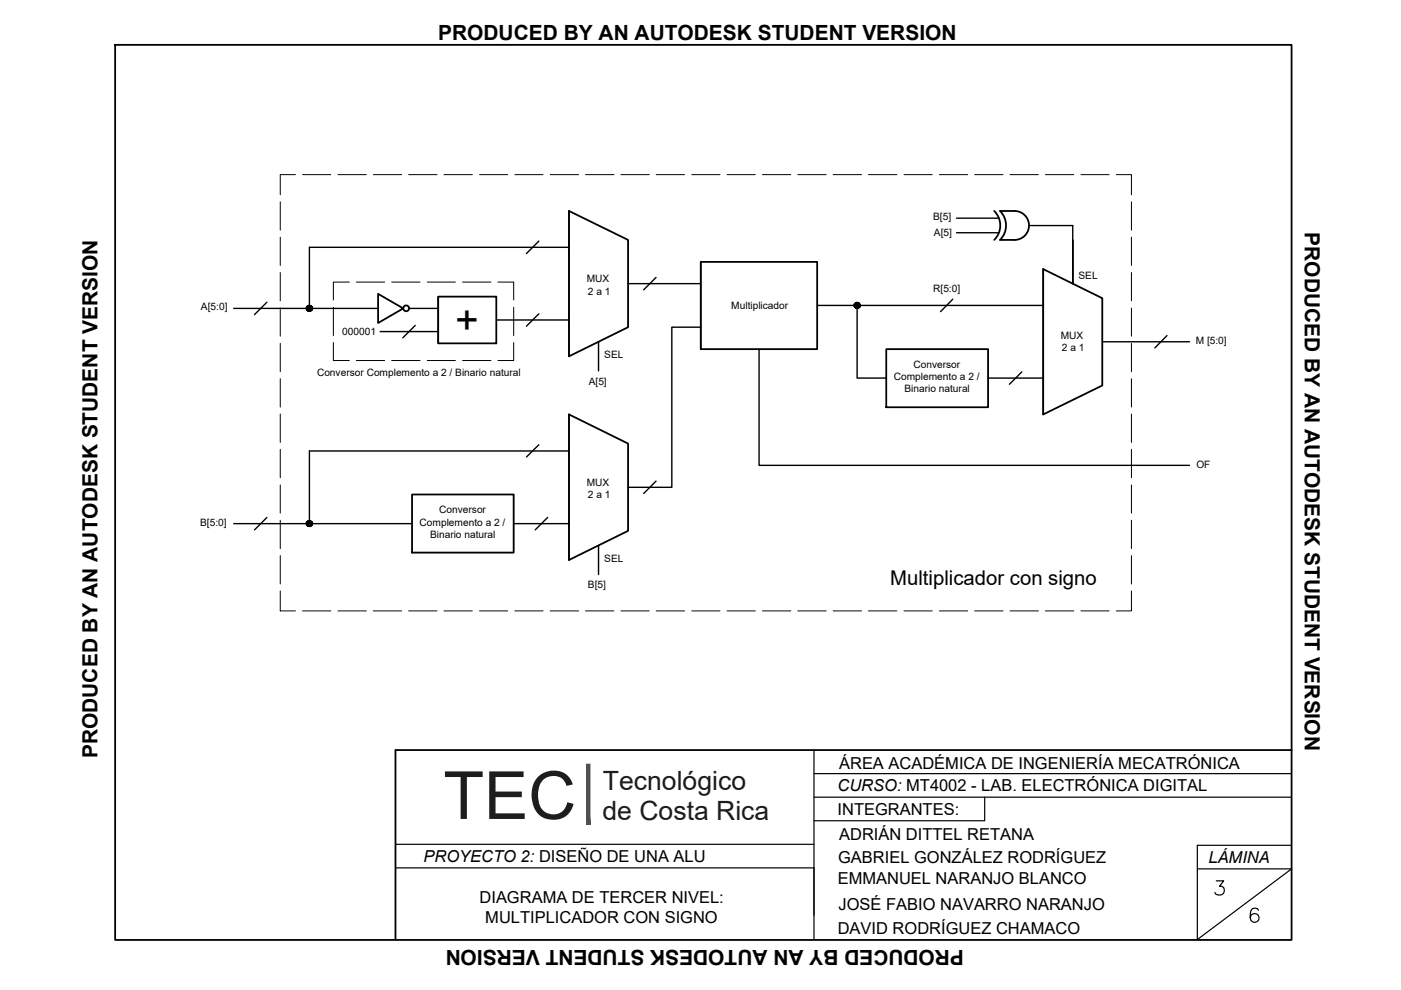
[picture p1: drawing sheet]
<svg xmlns="http://www.w3.org/2000/svg" width="297mm" height="210mm" viewBox="0 0 297 210" stroke-linecap="round" stroke-linejoin="round" font-family="sans-serif">
<!-- layer: Modulos -->
<path d="M120.6 44.7l12.6 6.2v18.5l-12.6 6.2zM148.6 55.5h24.7v18.5h-24.7zM221.2 57.1l12.5 6.1v18.5l-12.5 6.2zM92.9 62.9h12.3v9.9h-12.3zM187.9 74h21.6v12.3h-21.6zM120.6 87.9l12.6 6.2v18.5l-12.6 6.1zM87.4 104.8h21.5v12.4h-21.5z" fill="none" stroke="#000" stroke-width=".38"/>
<!-- layer: Cables -->
<g fill="none" stroke="#000" stroke-width=".3">
<path d="M114.2 51.1l-2.6 2.6M120.6 44.7v30.9M120.6 52.4h-55v13M139.1 58.8l-2.6 2.7M148.6 55.5v18.5M202.8 46.3h9M202.8 49.3h9M218.2 47.8h9.2v12.3v-9.2M221.2 57.1v30.8M49.6 65.4h30.6M56.6 64.1l-2.6 2.6M80.6 70.3h12.3"/>
<path d="M86.7 65.4h6.2M88 69l-2.6 2.6M92.9 62.9v9.9M105.2 67.8h15.4M114.2 66.5l-2.6 2.7M126.9 72.5v6.1M133.2 60.1h15.4M148.6 69.4h-6.2v33.9h-9.2M160.9 74v24.7h91.3M173.3 64.8h47.9M181.7 64.8v15.4h6.2M202 63.4l-2.6 2.7"/>
<path d="M216.6 78.9l-2.6 2.6M233.7 72.5h18.5M247.4 71.1l-2.6 2.7M114.2 94.3l-2.6 2.6M120.6 87.9v30.8M120.6 95.6h-55v15.4M209.5 80.2h11.7M49.6 111h37.8M56.6 109.7l-2.6 2.6M108.9 111h11.7M116.1 109.7l-2.6 2.6M126.9 115.6v6.2"/>
<path d="M139.1 102l-2.6 2.6"/>
<circle cx="65.6" cy="65.4" r=".61"/>
<circle cx="181.7" cy="64.7" r=".61"/>
<circle cx="65.6" cy="111" r=".61"/>
</g>
<!-- layer: Componentes -->
<path d="M80.2 62.3l5.3 3.1-5.3 3.1z" fill="none" stroke="#000" stroke-width=".38"/>
<!-- layer: Contorno -->
<g fill="none" stroke="#000" stroke-width=".38">
<path d="M24.4 9.5h249.4v189.8h-249.4zM210.8 44.7a4.3 4.3 0 0 1 0 6.2M215.1 44.7a3.1 3.1 0 0 1 3.1 3.1 3.1 3.1 0 0 1-3.1 3.1M215.1 44.7h-3.1a4.3 4.3 0 0 1 0 6.2h3.1M273.8 159h-190v40"/>
<circle cx="86.1" cy="65.4" r=".61"/>
</g>
<!-- layer: Cuadro_dashed -->
<g fill="none" stroke="#000" stroke-width=".21">
<path d="M62.6 37h-3.2v4.3M64.2 37h5.9M71.7 37h6M79.1 37h6.1M86.6 37h6.1M94.1 37h6M101.7 37h5.9M109.2 37h5.9M116.7 37h6M124.1 37h6.1M131.6 37h6.1M139.1 37h6"/>
<path d="M146.7 37h5.9M154.2 37h5.9M161.7 37h6M169.1 37h6.1M176.6 37h6.1M184.1 37h6M191.7 37h5.9M199.2 37h6M206.7 37h6M214.2 37h6M221.6 37h6.1M229.2 37h5.9"/>
<path d="M236.7 37h3.2v4.3M59.4 42.8v6M59.4 50.3v6M59.4 57.8v6M74.1 59.8h-3.4v3.8M75.6 59.8h6M83 59.8h6.1M90.6 59.8h5.9M98.1 59.8h6M105.6 59.8h3.3v3.8M239.9 42.8v6M239.9 50.3v6"/>
<path d="M239.9 57.8v6M59.4 65.3v6M59.4 72.8v6M70.7 65.1v6M70.7 72.6v3.8h3.4M75.6 76.4h6M83 76.4h6.1M90.6 76.4h5.9M98.1 76.4h6M108.9 72.6v3.8h-3.3M108.9 65.1v6M239.9 65.3v6"/>
<path d="M239.9 72.8v6M59.4 80.3v6M59.4 87.8v6M59.4 95.3v6M239.9 80.3v6M239.9 87.8v6M239.9 95.3v6M59.4 102.8v6M59.4 110.3v6M59.4 117.8v6M239.9 102.8v6M239.9 110.3v6"/>
<path d="M239.9 117.8v6M59.4 125.3v4.2h3.2M64.2 129.5h5.9M71.7 129.5h6M79.1 129.5h6.1M86.6 129.5h6.1M94.1 129.5h6M101.7 129.5h5.9M109.2 129.5h5.9M116.7 129.5h6M124.1 129.5h6.1M131.6 129.5h6.1"/>
<path d="M139.1 129.5h6M146.7 129.5h5.9M154.2 129.5h5.9M161.7 129.5h6M169.1 129.5h6.1M176.6 129.5h6.1M184.1 129.5h6M191.7 129.5h5.9M199.2 129.5h6M206.7 129.5h6M214.2 129.5h6M221.6 129.5h6.1"/>
<path d="M229.2 129.5h5.9M239.9 125.3v4.2h-3.2"/>
</g>
<!-- layer: Cables -->
<g fill="#000" stroke="#000" stroke-width=".21">
<path d="M65.5 66h.2zM65.5 64.8h.1zM181.6 65.3h.3zM181.6 64.2h.2zM65.5 111.6h.2zM65.5 110.4h.1z"/>
<path d="M65.5 64.8h.2zM65.5 64.8h.2z"/>
<path d="M65.5 66h.1zM65.5 66h.1z"/>
<path d="M65.5 64.8h.3zM65.4 64.8h.4z"/>
<path d="M65.4 64.8h.5zM65.4 64.8h.5z"/>
<path d="M65.4 66h.4zM65.4 66h.3z"/>
<path d="M65.3 64.8h.6zM65.3 64.8h.6z"/>
<path d="M65.3 65.9h.6zM65.3 65.9l.5 .1z"/>
<path d="M65.3 64.8l.6 .1zM65.2 64.9h.7z"/>
<path d="M65.3 65.9h.6zM65.3 65.9h.6z"/>
<path d="M65.2 64.9h.8zM65.2 64.9h.8z"/>
<path d="M65.2 65.9h.7zM65.2 65.9h.7z"/>
<path d="M65.2 64.9l.8 .1zM65.2 64.9l.8 .1z"/>
<path d="M65.2 65.9h.8zM65.2 65.9h.7z"/>
<path d="M65.1 65h1zM65.1 65h1z"/>
<path d="M65.1 65.8h.9zM65.1 65.8l.9 .1z"/>
<path d="M65.1 65l1 .1zM65.1 65l1 .1z"/>
<path d="M65.1 65.8h1zM65.1 65.8h.9z"/>
<path d="M65.1 65.1h1.1zM65.1 65.1h1.1z"/>
<path d="M65.1 65.7h1zM65.1 65.7l1 .1z"/>
<path d="M65.1 65.1h1.1zM65 65.1h1.2z"/>
<path d="M65 65.1l1.2 .1zM65 65.1l1.2 .1z"/>
<path d="M65 65.6h1.2zM65 65.6h1.2z"/>
<path d="M65.1 65.6h1.1zM65.1 65.6l1 .1z"/>
<path d="M65 65.2l1.2 .1zM65 65.2l1.2 .1z"/>
<path d="M65 65.3h1.2zM65 65.3h1.2z"/>
<path d="M65 65.3l1.2 .1zM65 65.3l1.2 .1z"/>
<path d="M65 65.4h1.2zM65 65.4h1.2z"/>
<path d="M65 65.4l1.2 .1zM65 65.4l1.2 .1z"/>
<path d="M65 65.5l1.2 .1zM65 65.5l1.2 .1z"/>
<path d="M65 65.6h1.2zM65 65.6h1.2z"/>
<path d="M181.6 65.3l.2 .1zM181.6 65.4h.2z"/>
<path d="M181.6 64.2h.3zM181.6 64.2h.3z"/>
<path d="M181.6 64.2h.3zM181.5 64.2h.4z"/>
<path d="M181.5 64.2h.5zM181.5 64.2h.5z"/>
<path d="M181.5 65.3h.4zM181.5 65.3h.4z"/>
<path d="M181.5 64.2h.5zM181.4 64.2h.6z"/>
<path d="M181.5 65.3h.5zM181.5 65.3h.4z"/>
<path d="M181.4 64.2h.7zM181.4 64.2h.7z"/>
<path d="M181.4 65.3h.6zM181.4 65.3h.6z"/>
<path d="M181.4 64.2l.7 .1zM181.4 64.2l.7 .1z"/>
<path d="M181.4 65.3h.7zM181.4 65.3h.6z"/>
<path d="M181.3 64.3h.9zM181.3 64.3h.9z"/>
<path d="M181.3 65.2h.8zM181.3 65.2l.8 .1z"/>
<path d="M181.3 64.3l.9 .1zM181.3 64.3l.9 .1z"/>
<path d="M181.3 64.4h.9zM181.2 64.4h1z"/>
<path d="M181.3 65.1l.9 .1zM181.3 65.1l.9 .1z"/>
<path d="M181.3 65.2h.9zM181.3 65.2h.8z"/>
<path d="M181.2 64.4l1.1 .1zM181.2 64.4l1.1 .1z"/>
<path d="M181.2 65.1h1zM181.2 65.1h1z"/>
<path d="M181.2 64.5h1.1zM181.2 64.5h1.1z"/>
<path d="M181.2 65.1h1.1zM181.2 65.1h1z"/>
<path d="M181.2 64.5l1.1 .1zM181.1 64.6h1.2z"/>
<path d="M181.1 64.6h1.2zM181.1 64.6h1.2z"/>
<path d="M181.1 64.6l1.3 .1zM181.1 64.6l1.3 .1z"/>
<path d="M181.1 64.9h1.2zM181.1 64.9h1.2z"/>
<path d="M181.1 64.9l1.2 .1zM181.1 64.9l1.2 .1z"/>
<path d="M181.2 65h1.1zM181.2 65l1.1 .1z"/>
<path d="M181.1 64.7l1.3 .1zM181.1 64.7l1.3 .1z"/>
<path d="M181.1 64.8h1.3zM181.1 64.8h1.3z"/>
<path d="M181.1 64.8h1.3zM181.1 64.8l1.2 .1z"/>
<path d="M65.5 110.4h.2zM65.5 110.4h.2z"/>
<path d="M65.5 111.6h.1zM65.5 111.6h.1z"/>
<path d="M65.5 110.4h.3zM65.4 110.4h.4z"/>
<path d="M65.4 110.4h.5zM65.3 110.4h.6z"/>
<path d="M65.4 111.6h.4zM65.4 111.6h.3z"/>
<path d="M65.3 110.4l.6 .1zM65.3 110.5h.6z"/>
<path d="M65.3 111.6h.6zM65.3 111.6h.5z"/>
<path d="M65.3 110.5h.6zM65.2 110.5h.7z"/>
<path d="M65.3 111.5h.6zM65.3 111.5l.6 .1z"/>
<path d="M65.2 110.5l.8 .1zM65.2 110.6h.8z"/>
<path d="M65.2 111.5h.7zM65.2 111.5h.7z"/>
<path d="M65.2 110.6h.8zM65.2 110.6h.8z"/>
<path d="M65.2 111.5h.8zM65.2 111.5h.7z"/>
<path d="M65.1 110.6h1zM65.1 110.6h1z"/>
<path d="M65.1 111.4h.9zM65.1 111.4l.9 .1z"/>
<path d="M65.1 110.6l1 .1zM65.1 110.6l1 .1z"/>
<path d="M65.1 111.4h1zM65.1 111.4h.9z"/>
<path d="M65.1 110.7h1.1zM65.1 110.7h1.1z"/>
<path d="M65.1 111.4h1zM65.1 111.4h1z"/>
<path d="M65.1 110.7l1.1 .1zM65 110.8h1.2z"/>
<path d="M65 110.8l1.2 .1zM65 110.8l1.2 .1z"/>
<path d="M65 111.2l1.2 .1zM65 111.2l1.2 .1z"/>
<path d="M65.1 111.3h1.1zM65.1 111.3l1 .1z"/>
<path d="M65 110.9h1.2zM65 110.9h1.2z"/>
<path d="M65 110.9h1.2zM65 110.9h1.2z"/>
<path d="M65 110.9l1.2 .1zM65 110.9l1.2 .1z"/>
<path d="M65 111l1.2 .1zM65 111l1.2 .1z"/>
<path d="M65 111.1h1.2zM65 111.1h1.2z"/>
<path d="M65 111.1l1.2 .1zM65 111.1l1.2 .1z"/>
<path d="M65 111.2h1.2zM65 111.2h1.2z"/>
</g>
<!-- layer: 0 -->
<path d="M172.6 159v40M83.8 179h88.8M172.6 164h101.2M172.6 169h101.2M208.8 169v5h-36.2M273.8 179.2h-19.9v20l19.9-15h-19.9M83.8 184h88.8v10" fill="none" stroke="#000" stroke-width=".25"/>
<!-- layer: Texto -->
<path d="M257.9 186.8h1.5l-.8 1.1a.96 .96 0 0 1 1 1.1 .96 .96 0 0 1-1.3 .8l-.6-.3-.1-.3M266.8 193a.9 .9 0 0 0-.8-.5 .9 .9 0 0 0-.8 .6 2.2 2.2 0 0 0 .3 2.3 .93 .93 0 0 0 1.4-.4 .93 .93 0 0 0-.7-1.3 .93 .93 0 0 0-1.1 .8" fill="none" stroke="#000" stroke-width=".25"/>
<!-- layer: 0 -->
<path d="M124.4 162l.7 12.8v-12.8zM124.4 162l.7 12.8h-.7z" fill="#4b4b4b" stroke="#4b4b4b" stroke-width=".21"/>
<text font-size="14.1" fill="#1c1c1c" x="94" y="173.6">TEC</text>
<text font-size="8.6" x="96.5" y="70.9">+</text>
<g font-size="5.6" fill="#1c1c1c">
<text x="127.8" y="167.4">Tecnológico</text>
<text x="127.7" y="173.9">de Costa Rica</text>
</g>
<g font-size="4.4">
<text x="92.9" y="8.5">PRODUCED BY AN AUTODESK STUDENT VERSION</text>
<text x="276.6" y="49.3" transform="rotate(90 276.6 49.3)">PRODUCED BY AN AUTODESK STUDENT VERSION</text>
<text x="20.6" y="160.7" transform="rotate(-90 20.6 160.7)">PRODUCED BY AN AUTODESK STUDENT VERSION</text>
<text x="204.4" y="201.5" transform="rotate(180 204.4 201.5)">PRODUCED BY AN AUTODESK STUDENT VERSION</text>
</g>
<text font-size="4.3" x="188.8" y="124">Multiplicador con signo</text>
<g font-size="3.5">
<text x="177.6" y="167.8">CURSO: MT4002 - LAB. ELECTRÓNICA DIGITAL</text>
<text x="177.9" y="163.1">ÁREA ACADÉMICA DE INGENIERÍA MECATRÓNICA</text>
<text x="177.6" y="172.7">INTEGRANTES:</text>
<text x="177.9" y="178.1">ADRIÁN DITTEL RETANA</text>
<text x="89.8" y="182.7">PROYECTO 2: DISEÑO DE UNA ALU</text>
<text x="177.7" y="183">GABRIEL GONZÁLEZ RODRÍGUEZ</text>
<text x="256.2" y="183">LÁMINA</text>
<text x="101.7" y="191.4">DIAGRAMA DE TERCER NIVEL:</text>
<text x="177.6" y="187.4">EMMANUEL NARANJO BLANCO</text>
<text x="102.9" y="195.6">MULTIPLICADOR CON SIGNO</text>
<text x="177.6" y="197.9">DAVID RODRÍGUEZ CHAMACO</text>
<text x="177.8" y="192.9">JOSÉ FABIO NAVARRO NARANJO</text>
</g>
<g font-size="2.2">
<text x="197.9" y="46.7">B[5]</text>
<text x="198" y="50">A[5]</text>
<text x="124.4" y="59.9">MUX</text>
<text x="228.7" y="59.1">SEL</text>
<text x="42.6" y="65.6">A[5:0]</text>
<text x="124.7" y="62.5">2 a 1</text>
<text x="155.1" y="65.5">Multiplicador</text>
<text x="197.9" y="61.8">R[5:0]</text>
<text x="72.5" y="71">000001</text>
<text x="224.9" y="71.8">MUX</text>
<text x="128.1" y="75.9">SEL</text>
<text x="225.2" y="74.4">2 a 1</text>
<text x="253.5" y="72.9">M [5:0]</text>
<text x="67.2" y="79.7">Conversor Complemento a 2 / Binario natural</text>
<text x="124.8" y="81.6">A[5]</text>
<text x="189.5" y="80.6">Complemento a 2 /</text>
<text x="191.8" y="83.2">Binario natural</text>
<text x="193.7" y="78">Conversor</text>
<text x="253.6" y="99.3">OF</text>
<text x="124.4" y="103.1">MUX</text>
<text x="124.7" y="105.6">2 a 1</text>
<text x="42.4" y="111.5">B[5:0]</text>
<text x="89" y="111.5">Complemento a 2 /</text>
<text x="93.1" y="108.9">Conversor</text>
<text x="91.2" y="114">Binario natural</text>
<text x="128.1" y="119.1">SEL</text>
<text x="124.7" y="124.7">B[5]</text>
</g>
</svg>
